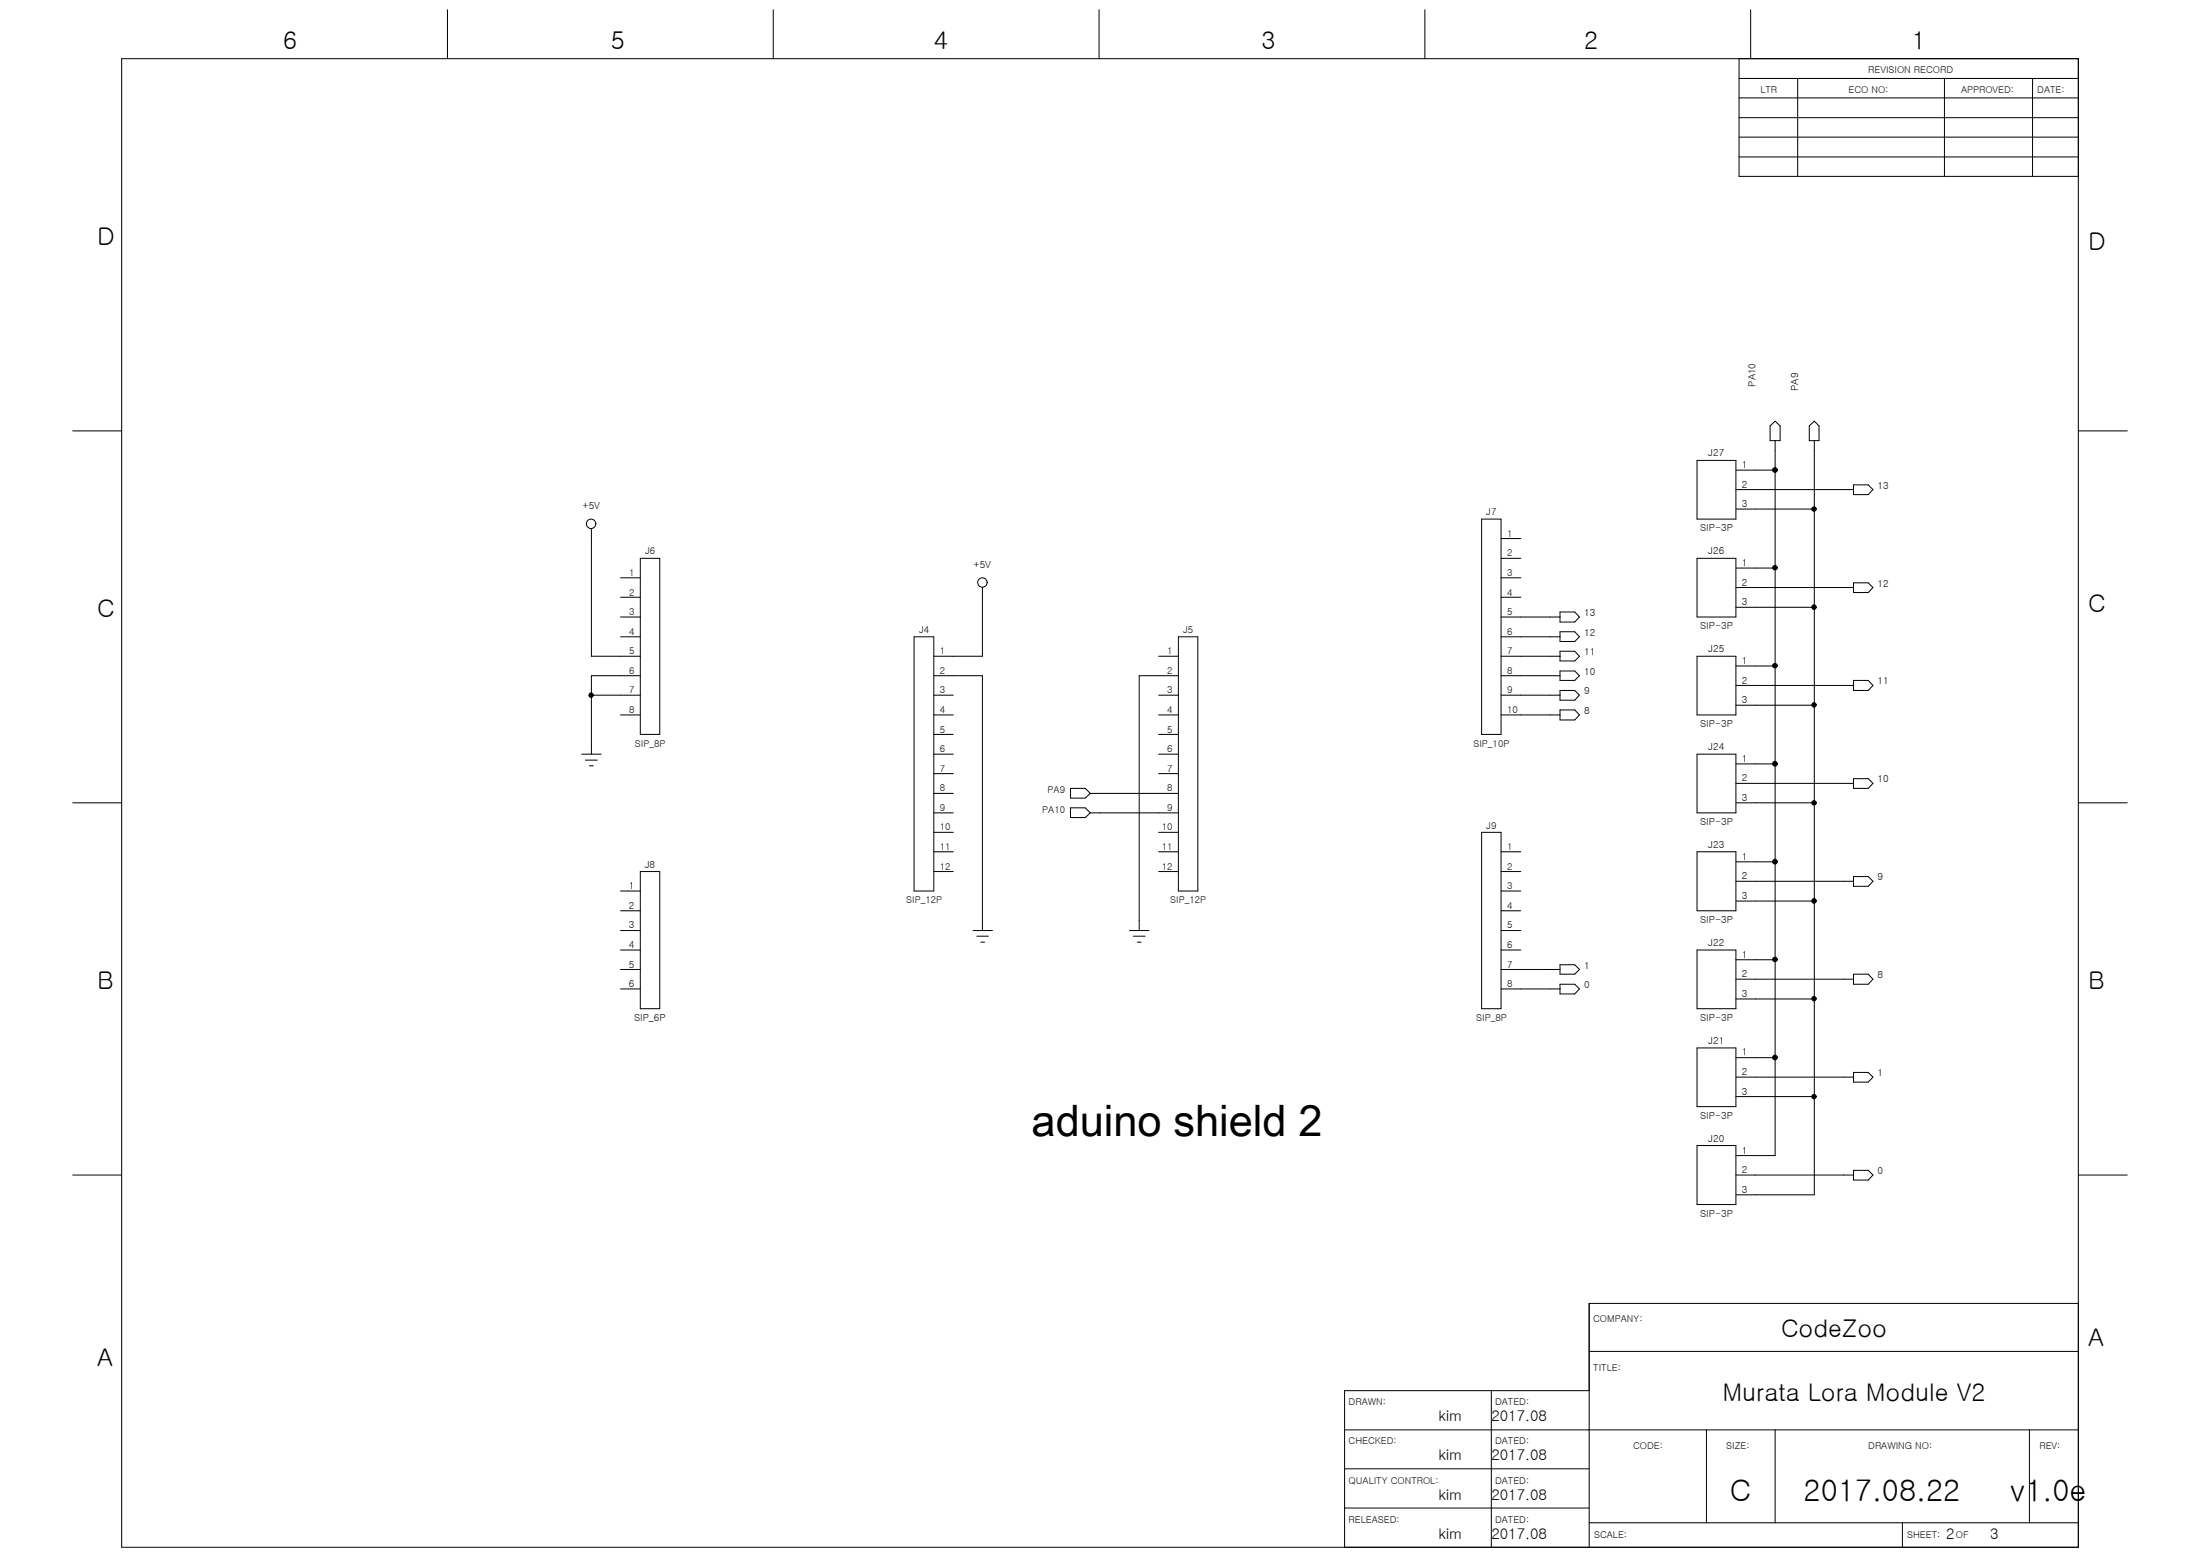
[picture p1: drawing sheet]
<svg xmlns="http://www.w3.org/2000/svg" width="297mm" height="210mm" viewBox="0 0 297 210" stroke-linecap="round" stroke-linejoin="round" font-family="sans-serif">
<g fill="none" stroke="#000" stroke-width=".13">
<path d="M16.4 7.9h263.9v200.7h-263.9zM60.3 1.3v6.6M104.3 1.3v6.6M148.2 1.3v6.6M192.2 1.3v6.6M234.5 15.9h45.8M234.5 10.6h45.8M234.5 13.2h45.8M234.5 18.5h45.8M234.5 7.9v15.9h45.8M236.1 1.3v6.6M242.4 10.6v13.2"/>
<path d="M262.2 10.6v13.2M274.1 10.6v13.2M234.5 21.2h45.8M9.8 58.1h6.6M238.7 57.4l.7-.6 .7 .6v2h-1.4zM239.4 59.4v96.4h-5.3M244 57.4l.7-.6 .6 .6v2h-1.3zM244.7 59.4v101.7h-10.6M280.3 58.1h6.6M79.8 71.3v17.2h6.6M83.7 77.9h2.7M86.4 75.3h2.6v23.7h-2.6z"/>
<path d="M132.5 79.2v9.3h-6.6M199.8 70h2.6v29h-2.6zM202.4 75.3h2.7M202.4 77.9h2.7M202.4 72.6h2.7M228.9 75.3h5.2v7.9h-5.2zM228.9 62.1h5.2v7.9h-5.2zM234.1 63.4h5.3M234.1 66h15.9M234.1 68.6h10.6M234.1 76.6h5.3M234.1 79.2h15.9"/>
<path d="M250 65.4h1.9l.7 .6-.7 .7h-1.9zM250 78.6h1.9l.7 .6-.7 .7h-1.9zM79.8 93.7h6.6M83.7 85.8h2.7M83.7 96.4h2.7M83.7 80.5h2.7M83.7 83.2h2.7M86.4 91.1h-6.6v10.6M123.3 85.8h2.6v34.3h-2.6zM125.9 91.1h6.6v34.4M125.9 93.7h2.7M125.9 96.4h2.7"/>
<path d="M125.9 99h2.7M156.3 88.5h2.6M156.3 93.7h2.6M156.3 96.4h2.6M156.3 99h2.6M158.9 85.8h2.6v34.3h-2.6zM158.9 91.1h-5.3v34.4M202.4 85.8h8M202.4 88.5h8M202.4 91.1h8M202.4 93.7h8M202.4 96.4h8"/>
<path d="M202.4 80.5h2.7M202.4 83.2h8M210.4 82.5h2l.6 .7-.6 .7h-2zM210.4 85.2h2l.6 .6-.6 .7h-2zM210.4 87.8h2l.6 .7-.6 .6h-2zM210.4 90.5h2l.6 .6-.6 .6h-2zM210.4 93.1h2l.6 .6-.6 .7h-2zM210.4 95.7h2l.6 .7-.6 .7h-2zM228.9 88.5h5.2v7.9h-5.2zM234.1 81.9h10.6M234.1 89.8h5.3M234.1 92.4h15.9"/>
<path d="M234.1 95.1h10.6M250 91.7h1.9l.7 .7-.7 .7h-1.9zM9.8 108.2h6.6M78.4 101.7h2.7M78.9 102.5h1.7M79.5 103.2h.5M86.4 117.5h2.6v18.5h-2.6zM125.9 101.7h2.7M125.9 104.3h2.7M125.9 107h2.7M125.9 109.6h2.7M125.9 112.2h2.7"/>
<path d="M125.9 114.8h2.7M125.9 117.5h2.7M144.4 106.3h2l.6 .7-.6 .6h-2zM144.4 108.9h2l.6 .7-.6 .6h-2zM147 107h11.9M147 109.6h11.9M156.3 101.7h2.6M156.3 104.3h2.6M156.3 112.2h2.6M156.3 114.8h2.6M156.3 117.5h2.6M199.8 112.2h2.6v23.8h-2.6z"/>
<path d="M202.4 114.8h2.7M202.4 117.5h2.7M228.9 101.7h5.2v7.9h-5.2zM228.9 114.8h5.2v8h-5.2zM234.1 108.2h10.6M234.1 103h5.3M234.1 105.6h15.9M234.1 116.2h5.3M234.1 118.8h15.9M250 105h1.9l.7 .6-.7 .7h-1.9zM250 118.2h1.9l.7 .6-.7 .7h-1.9zM280.3 108.2h6.6"/>
<path d="M83.7 120.1h2.7M83.7 122.8h2.7M83.7 125.5h2.7M83.7 128.1h2.7M83.7 130.7h2.7M83.7 133.3h2.7M131.2 125.5h2.6M131.7 126.2h1.6M132.3 127h.5M152.3 125.5h2.6M152.8 126.2h1.6M153.4 127h.5"/>
<path d="M202.4 120.1h2.7M202.4 122.8h2.7M202.4 125.5h2.7M202.4 128.1h2.7M202.4 130.7h8M202.4 133.3h8M210.4 130.1h2l.6 .6-.6 .6h-2zM210.4 132.7h2l.6 .6-.6 .7h-2zM228.9 128.1h5.2v7.9h-5.2zM234.1 121.5h10.6M234.1 129.4h5.3M234.1 132h15.9"/>
<path d="M234.1 134.7h10.6M250 131.3h1.9l.7 .7-.7 .7h-1.9zM9.8 158.4h6.6M228.9 141.3h5.2v7.9h-5.2zM228.9 154.4h5.2v8h-5.2zM234.1 158.4h15.9M234.1 142.6h5.3M234.1 145.2h15.9M234.1 147.8h10.6M250 144.6h1.9l.7 .6-.7 .7h-1.9zM250 157.8h1.9l.7 .6-.7 .7h-1.9zM280.3 158.4h6.6"/>
<path d="M280.3 175.7h-66v32.9M181.3 192.8h99M181.3 198h33M201.1 187.5v21.1M214.3 182.2h66M214.3 187.5h-33v21.1M230.1 192.8v12.5M239.4 192.8v12.5M273.7 192.8v12.5M181.3 203.3h33M214.3 205.3h66M256.6 205.3v3.3"/>
<circle cx="79.7" cy="70.6" r=".63"/>
<circle cx="132.5" cy="78.5" r=".63"/>
</g>
<g fill="#000" stroke="#000" stroke-width=".13">
<circle cx="239.4" cy="63.4" r=".32"/>
<circle cx="239.4" cy="76.5" r=".31"/>
<circle cx="244.6" cy="68.6" r=".3"/>
<circle cx="79.7" cy="93.7" r=".3"/>
<circle cx="239.4" cy="89.7" r=".31"/>
<circle cx="244.6" cy="81.8" r=".31"/>
<circle cx="244.6" cy="95" r=".3"/>
<circle cx="239.4" cy="103" r=".32"/>
<circle cx="239.4" cy="116.2" r=".32"/>
<circle cx="244.6" cy="108.2" r=".3"/>
<circle cx="239.4" cy="129.3" r=".31"/>
<circle cx="244.6" cy="121.5" r=".31"/>
<circle cx="244.6" cy="134.6" r=".3"/>
<circle cx="239.4" cy="142.6" r=".32"/>
<circle cx="244.6" cy="147.8" r=".3"/>
</g>
<text font-size="5.8" x="139.1" y="153.2">aduino shield 2</text>
<g font-size="4">
<text x="233.3" y="202.4">C</text>
<text x="243.2" y="202.4">2017.08.22</text>
<text x="271.1" y="202.4">v1.0e</text>
</g>
<g font-size="3.3">
<text x="38.2" y="6.6">6</text>
<text x="82.4" y="6.6">5</text>
<text x="125.9" y="6.6">4</text>
<text x="170.1" y="6.6">3</text>
<text x="213.6" y="6.6">2</text>
<text x="257.8" y="6.6">1</text>
<text x="13.1" y="33">D</text>
<text x="281.6" y="33.7">D</text>
<text x="13.1" y="83.2">C</text>
<text x="281.6" y="82.5">C</text>
<text x="13.1" y="133.3">B</text>
<text x="281.6" y="133.3">B</text>
<text x="13.1" y="184.2">A</text>
<text x="240.2" y="180.3">CodeZoo</text>
<text x="281.6" y="181.5">A</text>
<text x="232.3" y="188.9">Murata Lora Module V2</text>
</g>
<g font-size="2">
<text x="194" y="191.6">kim</text>
<text x="201.1" y="191.6">2017.08</text>
<text x="194" y="196.9">kim</text>
<text x="201.1" y="196.9">2017.08</text>
<text x="194" y="202.2">kim</text>
<text x="201.1" y="202.2">2017.08</text>
<text x="194" y="207.4">kim</text>
<text x="201.1" y="207.4">2017.08</text>
<text x="262.5" y="207.4">2</text>
<text x="268.4" y="207.4">3</text>
</g>
<g font-size="1.3">
<text x="251.9" y="9.9">REVISION RECORD</text>
<text x="237.4" y="12.6">LTR</text>
<text x="249.3" y="12.6">ECO NO:</text>
<text x="264.5" y="12.6">APPROVED:</text>
<text x="274.7" y="12.6">DATE:</text>
<text x="236.7" y="52.1" transform="rotate(-90 236.7 52.1)">PA10</text>
<text x="242.5" y="52.7" transform="rotate(-90 242.5 52.7)">PA9</text>
<text x="230.4" y="61.5">J27</text>
<text x="234.9" y="63.1">1</text>
<text x="234.9" y="65.8">2</text>
<text x="253.2" y="65.9">13</text>
<text x="78.6" y="68.6">+5V</text>
<text x="200.4" y="69.4">J7</text>
<text x="229.3" y="71.6">SIP-3P</text>
<text x="234.9" y="68.4">3</text>
<text x="84.8" y="77.6">1</text>
<text x="87" y="74.7">J6</text>
<text x="131.3" y="76.6">+5V</text>
<text x="203.2" y="72.4">1</text>
<text x="203.2" y="75">2</text>
<text x="203.2" y="77.6">3</text>
<text x="230.4" y="74.7">J26</text>
<text x="234.9" y="76.3">1</text>
<text x="84.8" y="80.3">2</text>
<text x="84.8" y="82.9">3</text>
<text x="203.2" y="80.3">4</text>
<text x="203.2" y="82.9">5</text>
<text x="213.6" y="83.1">13</text>
<text x="234.9" y="79">2</text>
<text x="234.9" y="81.6">3</text>
<text x="253.2" y="79.1">12</text>
<text x="84.8" y="85.6">4</text>
<text x="84.8" y="88.2">5</text>
<text x="123.9" y="85.3">J4</text>
<text x="126.7" y="88.2">1</text>
<text x="157.4" y="88.2">1</text>
<text x="159.5" y="85.3">J5</text>
<text x="203.2" y="85.6">6</text>
<text x="203.2" y="88.2">7</text>
<text x="213.6" y="88.3">11</text>
<text x="213.6" y="85.7">12</text>
<text x="229.3" y="84.8">SIP-3P</text>
<text x="230.4" y="87.9">J25</text>
<text x="234.9" y="89.5">1</text>
<text x="84.8" y="90.8">6</text>
<text x="84.8" y="93.5">7</text>
<text x="126.7" y="90.8">2</text>
<text x="126.7" y="93.5">3</text>
<text x="157.4" y="90.8">2</text>
<text x="157.4" y="93.5">3</text>
<text x="203.2" y="90.8">8</text>
<text x="203.2" y="93.5">9</text>
<text x="213.6" y="93.6">9</text>
<text x="213.6" y="91">10</text>
<text x="234.9" y="92.2">2</text>
<text x="234.9" y="94.8">3</text>
<text x="253.2" y="92.3">11</text>
<text x="84.8" y="96.1">8</text>
<text x="85.6" y="100.7">SIP_8P</text>
<text x="126.7" y="96.1">4</text>
<text x="126.7" y="98.8">5</text>
<text x="126.7" y="101.4">6</text>
<text x="157.4" y="96.1">4</text>
<text x="157.4" y="98.8">5</text>
<text x="157.4" y="101.4">6</text>
<text x="198.7" y="100.7">SIP_10P</text>
<text x="203.2" y="96.1">10</text>
<text x="213.6" y="96.3">8</text>
<text x="229.3" y="98.1">SIP-3P</text>
<text x="230.4" y="101.1">J24</text>
<text x="126.7" y="104">7</text>
<text x="126.7" y="106.7">8</text>
<text x="141.3" y="107">PA9</text>
<text x="157.4" y="104">7</text>
<text x="157.4" y="106.7">8</text>
<text x="234.9" y="102.7">1</text>
<text x="234.9" y="105.4">2</text>
<text x="253.2" y="105.5">10</text>
<text x="126.7" y="109.3">9</text>
<text x="126.7" y="112">10</text>
<text x="140.6" y="109.6">PA10</text>
<text x="156.7" y="112">10</text>
<text x="157.4" y="109.3">9</text>
<text x="200.4" y="111.7">J9</text>
<text x="229.3" y="111.2">SIP-3P</text>
<text x="234.9" y="108">3</text>
<text x="84.8" y="119.9">1</text>
<text x="86.9" y="117">J8</text>
<text x="126.7" y="114.6">11</text>
<text x="126.7" y="117.2">12</text>
<text x="156.7" y="114.6">11</text>
<text x="156.7" y="117.2">12</text>
<text x="203.2" y="114.6">1</text>
<text x="203.2" y="117.2">2</text>
<text x="203.2" y="119.9">3</text>
<text x="230.4" y="114.3">J23</text>
<text x="234.9" y="115.9">1</text>
<text x="234.9" y="118.6">2</text>
<text x="253.2" y="118.7">9</text>
<text x="84.8" y="122.5">2</text>
<text x="84.8" y="125.2">3</text>
<text x="122.2" y="121.8">SIP_12P</text>
<text x="157.8" y="121.8">SIP_12P</text>
<text x="203.2" y="122.5">4</text>
<text x="203.2" y="125.2">5</text>
<text x="229.3" y="124.4">SIP-3P</text>
<text x="234.9" y="121.2">3</text>
<text x="84.8" y="127.8">4</text>
<text x="84.8" y="130.4">5</text>
<text x="203.2" y="127.8">6</text>
<text x="203.2" y="130.4">7</text>
<text x="213.6" y="130.6">1</text>
<text x="230.4" y="127.5">J22</text>
<text x="234.9" y="129.1">1</text>
<text x="234.9" y="131.8">2</text>
<text x="253.2" y="131.9">8</text>
<text x="84.8" y="133.1">6</text>
<text x="85.5" y="137.7">SIP_6P</text>
<text x="199.1" y="137.6">SIP_8P</text>
<text x="203.2" y="133.1">8</text>
<text x="213.6" y="133.2">0</text>
<text x="229.3" y="137.7">SIP-3P</text>
<text x="234.9" y="134.4">3</text>
<text x="230.4" y="140.7">J21</text>
<text x="234.9" y="142.3">1</text>
<text x="234.9" y="145">2</text>
<text x="234.9" y="147.6">3</text>
<text x="253.2" y="145.1">1</text>
<text x="229.3" y="150.8">SIP-3P</text>
<text x="230.4" y="153.9">J20</text>
<text x="234.9" y="155.5">1</text>
<text x="234.9" y="158.2">2</text>
<text x="234.9" y="160.8">3</text>
<text x="253.2" y="158.3">0</text>
<text x="229.3" y="164">SIP-3P</text>
<text x="214.9" y="178.2">COMPANY:</text>
<text x="214.9" y="184.8">TITLE:</text>
<text x="181.9" y="189.4">DRAWN:</text>
<text x="201.6" y="189.4">DATED:</text>
<text x="181.9" y="194.7">CHECKED:</text>
<text x="201.6" y="194.7">DATED:</text>
<text x="220.2" y="195.4">CODE:</text>
<text x="232.8" y="195.4">SIZE:</text>
<text x="251.9" y="195.4">DRAWING NO:</text>
<text x="275" y="195.4">REV:</text>
<text x="181.9" y="200">QUALITY CONTROL:</text>
<text x="201.6" y="200">DATED:</text>
<text x="181.9" y="205.3">RELEASED:</text>
<text x="201.6" y="205.3">DATED:</text>
<text x="215" y="207.3">SCALE:</text>
<text x="257.2" y="207.3">SHEET:</text>
<text x="263.8" y="207.3">OF</text>
</g>
</svg>
